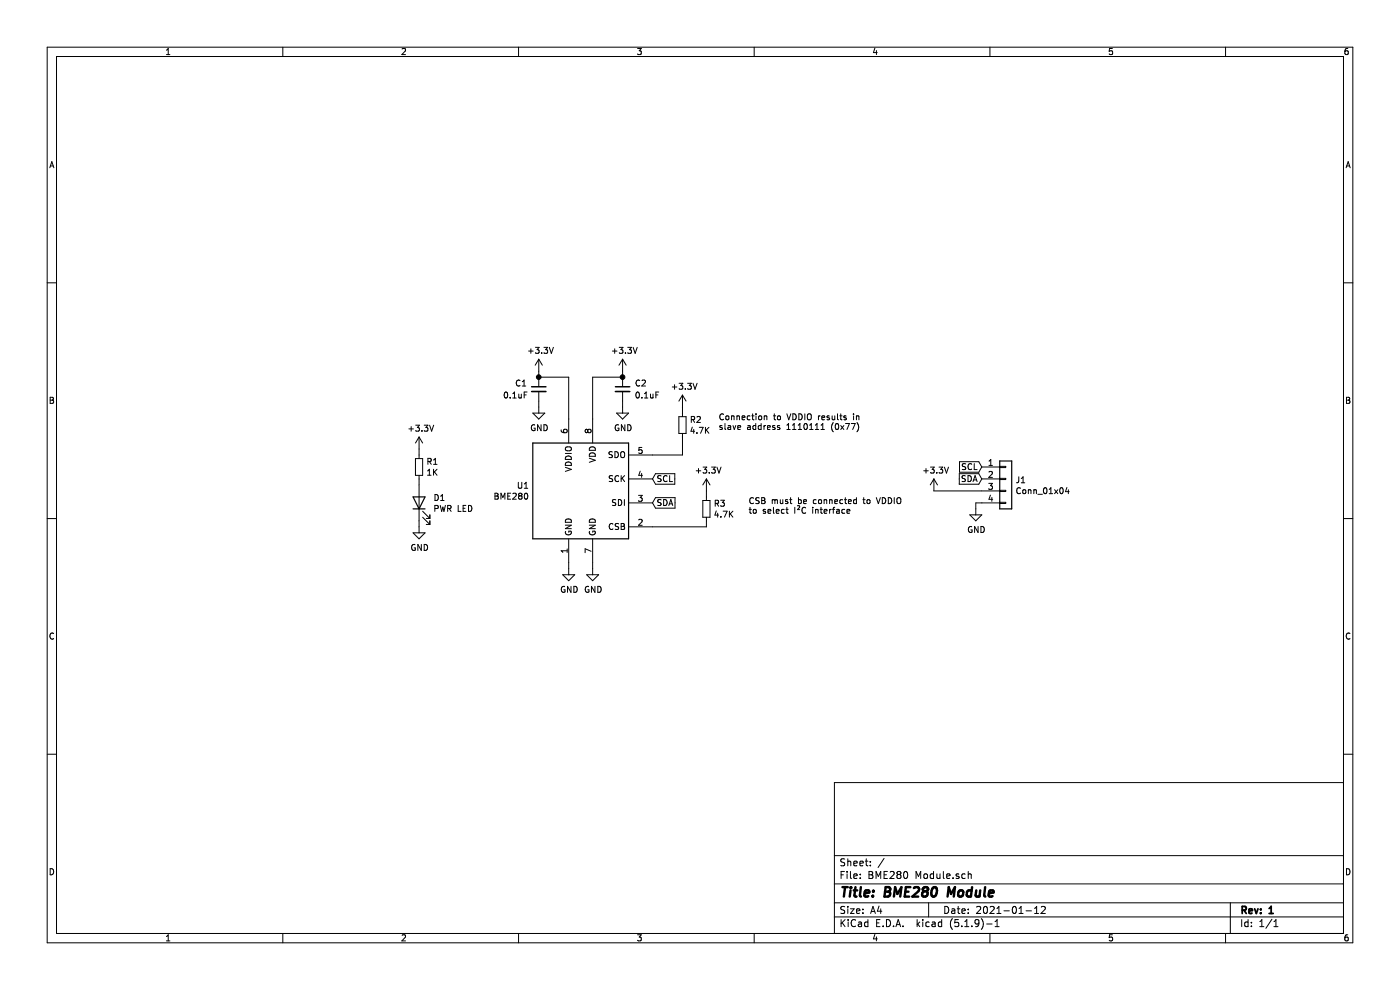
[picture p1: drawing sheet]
EESchema Schematic File Version 4
EELAYER 30 0
EELAYER END
$Descr A4 11693 8268
encoding utf-8
Sheet 1 1
Title "BME280 Module"
Date "2021-01-12"
Rev "1"
Comp ""
Comment1 ""
Comment2 ""
Comment3 ""
Comment4 ""
$EndDescr
$Comp
L Sensor:BME280 U1
U 1 1
P 4850 4100
F 0 "U1" H 4421 4146 50  0000 R CNN
F 1 "BME280" H 4421 4055 50  0000 R CNN
F 2 "Package_LGA:Bosch_LGA-8_2.5x2.5mm_P0.65mm_ClockwisePinNumbering" H 6350 3650 50  0001 C CNN
F 3 "https://ae-bst.resource.bosch.com/media/_tech/media/datasheets/BST-BME280-DS002.pdf" H 4850 3900 50  0001 C CNN
	1    4850 4100
	1    0    0    -1  
$EndComp
$Comp
L power:+3.3V #PWR01
U 1 1
P 3500 3750
F 0 "#PWR01" H 3500 3600 50  0001 C CNN
F 1 "+3.3V" H 3515 3923 50  0000 C CNN
F 2 "" H 3500 3750 50  0001 C CNN
F 3 "" H 3500 3750 50  0001 C CNN
	1    3500 3750
	1    0    0    -1  
$EndComp
$Comp
L power:GND #PWR02
U 1 1
P 3500 4400
F 0 "#PWR02" H 3500 4150 50  0001 C CNN
F 1 "GND" H 3505 4227 50  0000 C CNN
F 2 "" H 3500 4400 50  0001 C CNN
F 3 "" H 3500 4400 50  0001 C CNN
	1    3500 4400
	1    0    0    -1  
$EndComp
$Comp
L Device:R_Small R1
U 1 1
P 3500 3900
F 0 "R1" H 3559 3946 50  0000 L CNN
F 1 "1K" H 3559 3855 50  0000 L CNN
F 2 "Resistor_SMD:R_0805_2012Metric" H 3500 3900 50  0001 C CNN
F 3 "~" H 3500 3900 50  0001 C CNN
	1    3500 3900
	1    0    0    -1  
$EndComp
$Comp
L Device:LED D1
U 1 1
P 3500 4200
F 0 "D1" V 3539 4082 50  0000 R CNN
F 1 "PWR LED" V 3448 4082 50  0000 R CNN
F 2 "LED_SMD:LED_0805_2012Metric" H 3500 4200 50  0001 C CNN
F 3 "~" H 3500 4200 50  0001 C CNN
	1    3500 4200
	0    -1   -1   0   
$EndComp
Wire Wire Line
	3500 3750 3500 3800
Wire Wire Line
	3500 4000 3500 4050
Wire Wire Line
	3500 4350 3500 4400
$Comp
L power:GND #PWR05
U 1 1
P 4750 4750
F 0 "#PWR05" H 4750 4500 50  0001 C CNN
F 1 "GND" H 4755 4577 50  0000 C CNN
F 2 "" H 4750 4750 50  0001 C CNN
F 3 "" H 4750 4750 50  0001 C CNN
	1    4750 4750
	1    0    0    -1  
$EndComp
$Comp
L power:GND #PWR06
U 1 1
P 4950 4750
F 0 "#PWR06" H 4950 4500 50  0001 C CNN
F 1 "GND" H 4955 4577 50  0000 C CNN
F 2 "" H 4950 4750 50  0001 C CNN
F 3 "" H 4950 4750 50  0001 C CNN
	1    4950 4750
	1    0    0    -1  
$EndComp
Wire Wire Line
	4750 4700 4750 4750
Wire Wire Line
	4950 4700 4950 4750
$Comp
L power:+3.3V #PWR03
U 1 1
P 4500 3100
F 0 "#PWR03" H 4500 2950 50  0001 C CNN
F 1 "+3.3V" H 4515 3273 50  0000 C CNN
F 2 "" H 4500 3100 50  0001 C CNN
F 3 "" H 4500 3100 50  0001 C CNN
	1    4500 3100
	1    0    0    -1  
$EndComp
$Comp
L Device:C_Small C1
U 1 1
P 4500 3250
F 0 "C1" H 4300 3300 50  0000 L CNN
F 1 "0.1uF" H 4200 3200 50  0000 L CNN
F 2 "Capacitor_SMD:C_0805_2012Metric" H 4500 3250 50  0001 C CNN
F 3 "~" H 4500 3250 50  0001 C CNN
	1    4500 3250
	1    0    0    -1  
$EndComp
Wire Wire Line
	4500 3100 4500 3150
$Comp
L power:GND #PWR04
U 1 1
P 4500 3400
F 0 "#PWR04" H 4500 3150 50  0001 C CNN
F 1 "GND" H 4505 3227 50  0000 C CNN
F 2 "" H 4500 3400 50  0001 C CNN
F 3 "" H 4500 3400 50  0001 C CNN
	1    4500 3400
	1    0    0    -1  
$EndComp
Wire Wire Line
	4500 3350 4500 3400
$Comp
L power:+3.3V #PWR07
U 1 1
P 5200 3100
F 0 "#PWR07" H 5200 2950 50  0001 C CNN
F 1 "+3.3V" H 5215 3273 50  0000 C CNN
F 2 "" H 5200 3100 50  0001 C CNN
F 3 "" H 5200 3100 50  0001 C CNN
	1    5200 3100
	1    0    0    -1  
$EndComp
$Comp
L Device:C_Small C2
U 1 1
P 5200 3250
F 0 "C2" H 5300 3300 50  0000 L CNN
F 1 "0.1uF" H 5300 3200 50  0000 L CNN
F 2 "Capacitor_SMD:C_0805_2012Metric" H 5200 3250 50  0001 C CNN
F 3 "~" H 5200 3250 50  0001 C CNN
	1    5200 3250
	1    0    0    -1  
$EndComp
$Comp
L power:GND #PWR08
U 1 1
P 5200 3400
F 0 "#PWR08" H 5200 3150 50  0001 C CNN
F 1 "GND" H 5205 3227 50  0000 C CNN
F 2 "" H 5200 3400 50  0001 C CNN
F 3 "" H 5200 3400 50  0001 C CNN
	1    5200 3400
	1    0    0    -1  
$EndComp
Wire Wire Line
	5200 3100 5200 3150
Wire Wire Line
	5200 3350 5200 3400
Wire Wire Line
	5200 3150 4950 3150
Wire Wire Line
	4950 3150 4950 3500
Connection ~ 5200 3150
Wire Wire Line
	4500 3150 4750 3150
Wire Wire Line
	4750 3150 4750 3500
Connection ~ 4500 3150
$Comp
L power:+3.3V #PWR09
U 1 1
P 5700 3400
F 0 "#PWR09" H 5700 3250 50  0001 C CNN
F 1 "+3.3V" H 5715 3573 50  0000 C CNN
F 2 "" H 5700 3400 50  0001 C CNN
F 3 "" H 5700 3400 50  0001 C CNN
	1    5700 3400
	1    0    0    -1  
$EndComp
$Comp
L Device:R_Small R2
U 1 1
P 5700 3550
F 0 "R2" H 5759 3596 50  0000 L CNN
F 1 "4.7K" H 5759 3505 50  0000 L CNN
F 2 "Resistor_SMD:R_0805_2012Metric" H 5700 3550 50  0001 C CNN
F 3 "~" H 5700 3550 50  0001 C CNN
	1    5700 3550
	1    0    0    -1  
$EndComp
Wire Wire Line
	5450 3800 5700 3800
Wire Wire Line
	5700 3800 5700 3650
Wire Wire Line
	5700 3450 5700 3400
Text GLabel 5450 4200 2    50   Input ~ 0
SDA
Text GLabel 5450 4000 2    50   Input ~ 0
SCL
$Comp
L power:+3.3V #PWR010
U 1 1
P 5900 4100
F 0 "#PWR010" H 5900 3950 50  0001 C CNN
F 1 "+3.3V" H 5915 4273 50  0000 C CNN
F 2 "" H 5900 4100 50  0001 C CNN
F 3 "" H 5900 4100 50  0001 C CNN
	1    5900 4100
	1    0    0    -1  
$EndComp
$Comp
L Device:R_Small R3
U 1 1
P 5900 4250
F 0 "R3" H 5959 4296 50  0000 L CNN
F 1 "4.7K" H 5959 4205 50  0000 L CNN
F 2 "Resistor_SMD:R_0805_2012Metric" H 5900 4250 50  0001 C CNN
F 3 "~" H 5900 4250 50  0001 C CNN
	1    5900 4250
	1    0    0    -1  
$EndComp
Wire Wire Line
	5900 4100 5900 4150
Wire Wire Line
	5450 4400 5900 4400
Wire Wire Line
	5900 4400 5900 4350
Text Notes 6250 4300 0    50   ~ 0
CSB must be connected to VDDIO\nto select I²C interface
Text Notes 6000 3600 0    50   ~ 0
Connection to VDDIO results in\nslave address 1110111 (0x77)
$Comp
L Connector_Generic:Conn_01x04 J1
U 1 1
P 8400 4000
F 0 "J1" H 8480 3992 50  0000 L CNN
F 1 "Conn_01x04" H 8480 3901 50  0000 L CNN
F 2 "Connector_PinHeader_2.54mm:PinHeader_1x04_P2.54mm_Vertical" H 8400 4000 50  0001 C CNN
F 3 "~" H 8400 4000 50  0001 C CNN
	1    8400 4000
	1    0    0    -1  
$EndComp
Text GLabel 8200 3900 0    50   Input ~ 0
SCL
Text GLabel 8200 4000 0    50   Input ~ 0
SDA
$Comp
L power:+3.3V #PWR011
U 1 1
P 7800 4100
F 0 "#PWR011" H 7800 3950 50  0001 C CNN
F 1 "+3.3V" H 7815 4273 50  0000 C CNN
F 2 "" H 7800 4100 50  0001 C CNN
F 3 "" H 7800 4100 50  0001 C CNN
	1    7800 4100
	1    0    0    -1  
$EndComp
$Comp
L power:GND #PWR012
U 1 1
P 8150 4250
F 0 "#PWR012" H 8150 4000 50  0001 C CNN
F 1 "GND" H 8155 4077 50  0000 C CNN
F 2 "" H 8150 4250 50  0001 C CNN
F 3 "" H 8150 4250 50  0001 C CNN
	1    8150 4250
	1    0    0    -1  
$EndComp
Wire Wire Line
	7800 4100 8200 4100
Wire Wire Line
	8200 4200 8150 4200
Wire Wire Line
	8150 4200 8150 4250
$EndSCHEMATC
